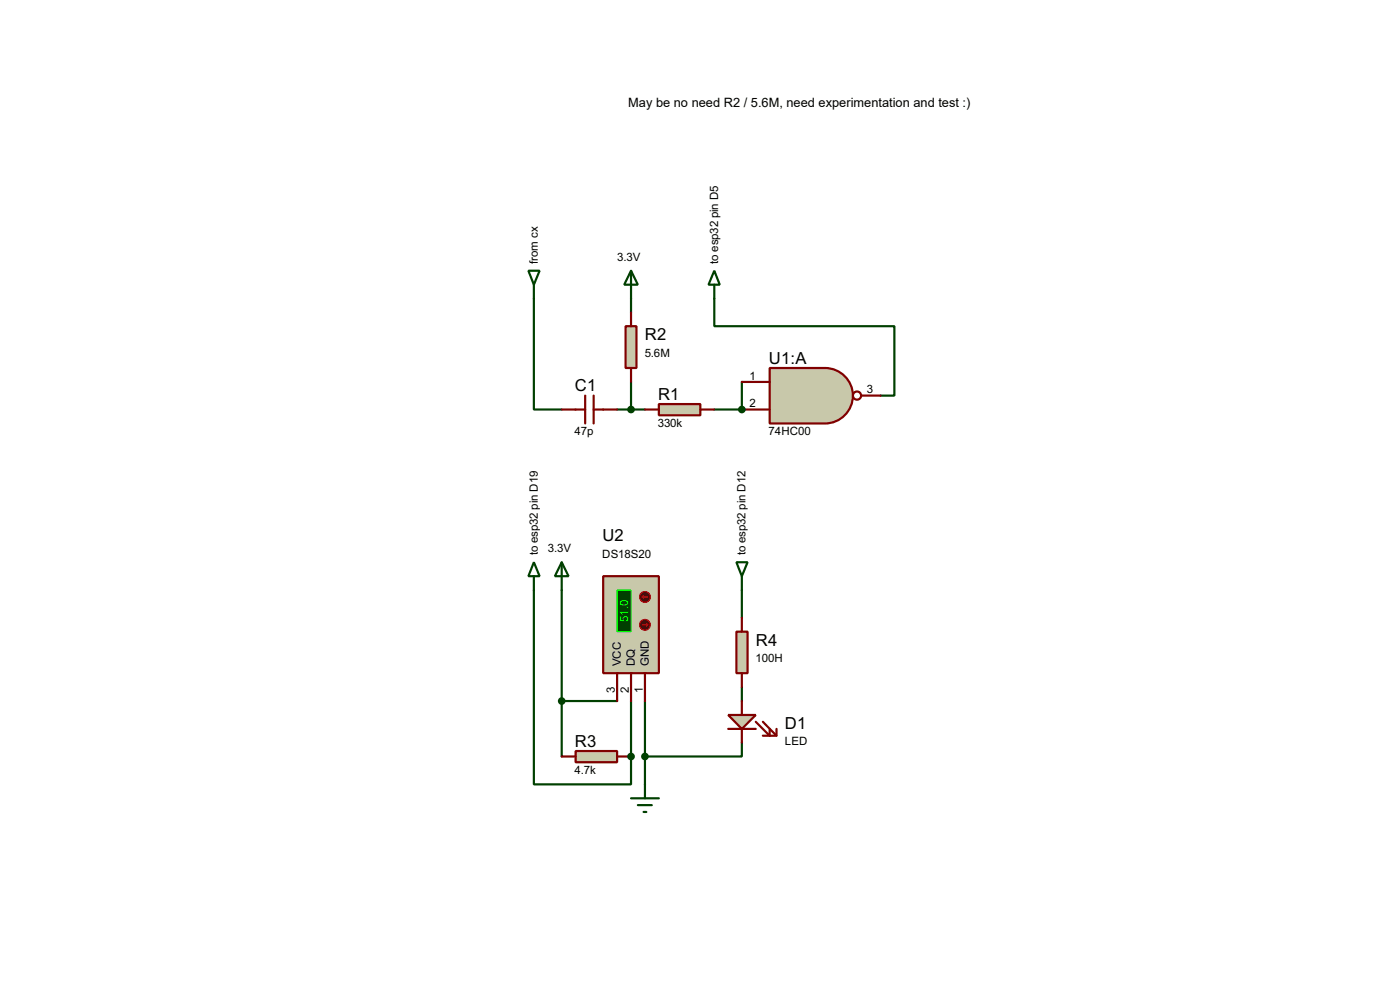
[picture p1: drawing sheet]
<svg xmlns="http://www.w3.org/2000/svg" width="256mm" height="180mm" viewBox="0 0 256 180" stroke-linecap="round" stroke-linejoin="round" font-family="sans-serif">
<path d="M130.9 75h5" fill="none" stroke="#004000" stroke-width=".4"/>
<circle cx="135.9" cy="75" r=".2" fill="#004000"/>
<g fill="none" stroke="#004000" stroke-width=".4">
<path d="M97.8 54.7v20.3h5.1M115.6 54.7v2.5M130.9 54.7v5h33v12.7h-2.6M113.1 75h5.1M115.6 69.9v5.1M135.9 69.9v5.1M97.8 108v35.6h17.8v-15.3M102.9 108v30.5M135.9 108v5.1M102.9 128.3h10.2M118.2 128.3v15.3M135.9 135.9v2.6h-17.7"/>
<path d="M135.9 125.8v2.5"/>
</g>
<path d="M141 67.4h10.2a5.1 5.1 0 0 1 5.1 5 5.1 5.1 0 0 1-5.1 5.1h-10.2z" fill-rule="evenodd" fill="#c8c8aa" stroke="#800000" stroke-width=".4"/>
<g fill="none" stroke="#800000" stroke-width=".4">
<path d="M135.9 69.9h5.1M135.9 75h5.1M157.8 72.4h3.5"/>
<circle cx="157" cy="72.4" r=".75"/>
</g>
<path d="M120.7 74h7.6v2h-7.6z" fill="#c8c8aa" stroke="#800000" stroke-width=".4"/>
<path d="M102.9 75h4.3M107.2 72.4v5.1M108.8 75h4.3M108.8 72.4v5.1M118.2 75h2.5M128.3 75h2.6" fill="none" stroke="#800000" stroke-width=".4"/>
<circle cx="135.9" cy="75" r=".5" fill="#004000" stroke="#004000" stroke-width=".4"/>
<path d="M114.6 59.7h2v7.7h-2z" fill="#c8c8aa" stroke="#800000" stroke-width=".4"/>
<path d="M115.6 57.2v2.5M115.6 67.4v2.5" fill="none" stroke="#800000" stroke-width=".4"/>
<circle cx="115.6" cy="75" r=".5" fill="#004000" stroke="#004000" stroke-width=".4"/>
<path d="M96.8 49.6h2.1l-1.1 2.5zM97.8 52.1v2.6M115.6 49.6v5.1M115.6 49.6l1.3 2.5h-2.5zM130.9 49.6l1 2.5h-2.1zM130.9 52.1v2.6" fill="none" stroke="#004000" stroke-width=".4"/>
<path d="M110.5 105.5h10.2v17.7h-10.2z" fill="#c8c8aa" stroke="#800000" stroke-width=".4"/>
<path d="M113.1 108h2.5v7.6h-2.5z" fill="#004000" stroke="#0f0" stroke-width=".2"/>
<path d="M113.1 123.2v5.1M115.6 123.2v5.1M118.2 123.2v5.1" fill="none" stroke="#800000" stroke-width=".4"/>
<circle cx="118.1" cy="109.3" r="1" fill="#400000" stroke="#f00" stroke-width=".2"/>
<path d="M117.7 109.3l.2 .2M117.7 109.3h1M117.9 109l-.2 .3" fill="none" stroke="#f00" stroke-width=".2"/>
<circle cx="118.1" cy="114.4" r="1" fill="#400000" stroke="#f00" stroke-width=".2"/>
<path d="M117.7 114.4h1M118.4 114.1l.3 .3M118.7 114.4l-.3 .2" fill="none" stroke="#f00" stroke-width=".2"/>
<path d="M102.9 102.9v5.1M102.9 102.9l1.3 2.6h-2.5z" fill="none" stroke="#004000" stroke-width=".4"/>
<path d="M105.5 137.5h7.6v2h-7.6z" fill="#c8c8aa" stroke="#800000" stroke-width=".4"/>
<path d="M102.9 138.5h2.6M113.1 138.5h2.5" fill="none" stroke="#800000" stroke-width=".4"/>
<g fill="#004000" stroke="#004000" stroke-width=".4">
<circle cx="102.9" cy="128.3" r=".5"/>
<circle cx="115.6" cy="138.5" r=".5"/>
</g>
<path d="M97.8 102.9l1.1 2.6h-2.1zM97.8 105.5v2.5M115.6 146.1h5.1M116.9 147.4h2.5M117.9 148.6h.5M118.2 143.6v2.5" fill="none" stroke="#004000" stroke-width=".4"/>
<path d="M133.4 130.9h5.1l-2.6 2.5z" fill="#c8c8aa" stroke="#800000" stroke-width=".4"/>
<path d="M133.4 133.4h5.1M135.9 128.3v2.6M135.9 133.4v2.5M138.5 132.1l2.5 2.6h1.3v-1.3M139.8 132.1l2.5 2.6M141 133.4v1.3h-1.2" fill="none" stroke="#800000" stroke-width=".4"/>
<circle cx="118.1" cy="138.5" r=".5" fill="#004000" stroke="#004000" stroke-width=".4"/>
<path d="M134.9 115.6h2.1v7.6h-2.1z" fill="#c8c8aa" stroke="#800000" stroke-width=".4"/>
<path d="M135.9 113.1v2.5M135.9 123.2v2.6" fill="none" stroke="#800000" stroke-width=".4"/>
<path d="M134.9 102.9h2.1l-1.1 2.6zM135.9 105.5v2.5" fill="none" stroke="#004000" stroke-width=".4"/>
<g font-size="3.4">
<text x="118.2" y="62.3">R2</text>
<text x="105.3" y="71.6">C1</text>
<text x="140.9" y="66.6">U1:A</text>
<text x="120.6" y="73.1">R1</text>
<text x="110.4" y="99.1">U2</text>
<text x="138.5" y="118.2">R4</text>
<text x="105.3" y="136.6">R3</text>
<text x="143.8" y="133.4">D1</text>
</g>
<text font-size="2.4" x="115.1" y="19.5">May be no need R2 / 5.6M, need experimentation and test :)</text>
<g font-size="2.3">
<text x="113.1" y="47.7">3.3V</text>
<text x="98.5" y="48.3" transform="rotate(-90 98.5 48.3)">from cx</text>
<text x="131.5" y="48.3" transform="rotate(-90 131.5 48.3)">to esp32 pin D5</text>
<text x="118.1" y="65.2">5.6M</text>
<text x="137.3" y="69.5">1</text>
<text x="137.3" y="74.5">2</text>
<text x="158.8" y="72">3</text>
<text x="105.3" y="79.6">47p</text>
<text x="120.5" y="78.1">330k</text>
<text x="140.8" y="79.6">74HC00</text>
<text x="98.5" y="101.6" transform="rotate(-90 98.5 101.6)">to esp32 pin D19</text>
<text x="100.4" y="101">3.3V</text>
<text x="136.6" y="101.6" transform="rotate(-90 136.6 101.6)">to esp32 pin D12</text>
<text x="110.3" y="102">DS18S20</text>
<text x="113.7" y="121.9" transform="rotate(-90 113.7 121.9)">VCC</text>
<text x="116.3" y="121.9" transform="rotate(-90 116.3 121.9)">DQ</text>
<text x="118.8" y="121.9" transform="rotate(-90 118.8 121.9)">GND</text>
<text x="138.4" y="121.1">100H</text>
<text x="112.7" y="126.9" transform="rotate(-90 112.7 126.9)">3</text>
<text x="115.2" y="126.9" transform="rotate(-90 115.2 126.9)">2</text>
<text x="117.8" y="126.9" transform="rotate(-90 117.8 126.9)">1</text>
<text x="143.8" y="136.3">LED</text>
<text x="105.3" y="141.6">4.7k</text>
</g>
<text font-size="2.3" fill="#0f0" x="115.1" y="113.8" transform="rotate(-90 115.1 113.8)">51.0</text>
</svg>
